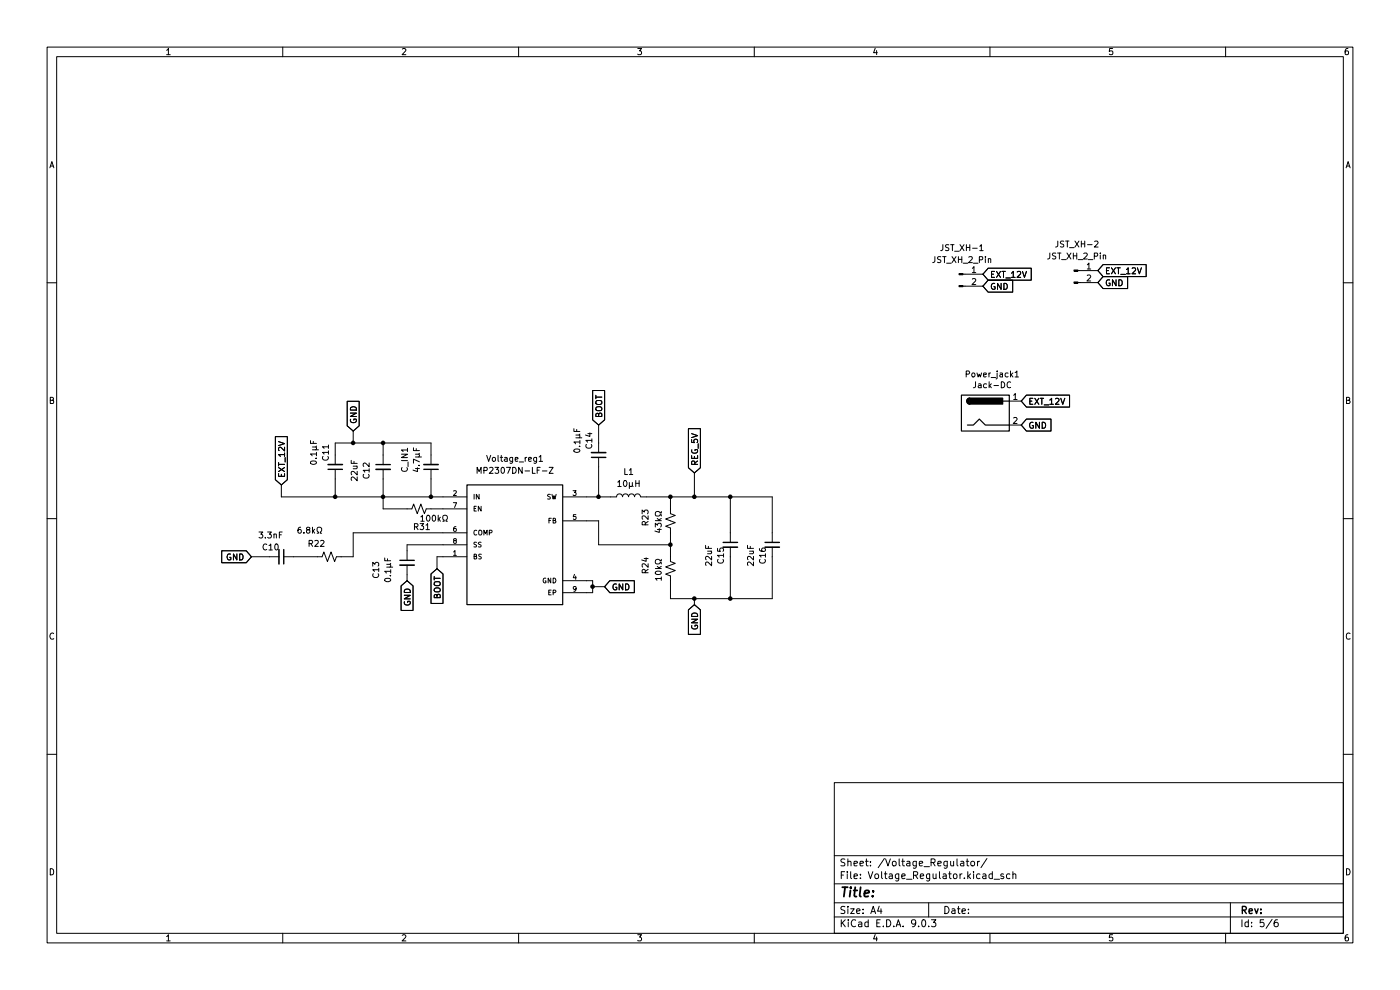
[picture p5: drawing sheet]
(kicad_sch
 (version 20250114)
 (generator "eeschema")
 (generator_version "9.0")
 (paper "A4")
 (lib_symbols
  (symbol "Connector:Conn_01x02_Pin"
   (pin_names
    (offset 1.016) (hide yes)) (exclude_from_sim no) (in_bom yes) (on_board yes)
   (property "Reference" "J" (at 0 2.54 0) (effects (font (size 1.27 1.27))))
   (property "Value" "Conn_01x02_Pin" (at 0 -5.08 0) (effects (font (size 1.27 1.27))))
   (property "Footprint" "" (at 0 0 0) (effects (font (size 1.27 1.27)) (hide yes)))
   (property "Datasheet" "~" (at 0 0 0) (effects (font (size 1.27 1.27)) (hide yes)))
   (property "Description" "Generic connector, single row, 01x02, script generated" (at 0 0 0) (effects (font (size 1.27 1.27)) (hide yes)))
   (property "ki_locked" "" (at 0 0 0) (effects (font (size 1.27 1.27))))
   (symbol "Conn_01x02_Pin_1_1"
    (rectangle (start 0.8636 0.127) (end 0 -0.127) (stroke (width 0.1524) (type default)) (fill (type outline)))
    (rectangle (start 0.8636 -2.413) (end 0 -2.667) (stroke (width 0.1524) (type default)) (fill (type outline)))
    (polyline (pts (xy 1.27 0) (xy 0.8636 0)) (stroke (width 0.1524) (type default)) (fill (type none)))
    (polyline (pts (xy 1.27 -2.54) (xy 0.8636 -2.54)) (stroke (width 0.1524) (type default)) (fill (type none)))
    (pin passive line (at 5.08 0 180) (length 3.81) (name "Pin_1" (effects (font (size 1.27 1.27)))) (number "1" (effects (font (size 1.27 1.27)))))
    (pin passive line (at 5.08 -2.54 180) (length 3.81) (name "Pin_2" (effects (font (size 1.27 1.27)))) (number "2" (effects (font (size 1.27 1.27))))))
   (embedded_fonts no))
  (symbol "Device:C_Small"
   (pin_numbers (hide yes))
   (pin_names
    (offset 0.254) (hide yes)) (exclude_from_sim no) (in_bom yes) (on_board yes)
   (property "Reference" "C" (at 0.254 1.778 0) (effects (font (size 1.27 1.27)) (justify left)))
   (property "Value" "C_Small" (at 0.254 -2.032 0) (effects (font (size 1.27 1.27)) (justify left)))
   (property "Footprint" "" (at 0 0 0) (effects (font (size 1.27 1.27)) (hide yes)))
   (property "Datasheet" "~" (at 0 0 0) (effects (font (size 1.27 1.27)) (hide yes)))
   (property "Description" "Unpolarized capacitor, small symbol" (at 0 0 0) (effects (font (size 1.27 1.27)) (hide yes)))
   (symbol "C_Small_0_1"
    (polyline (pts (xy -1.524 0.508) (xy 1.524 0.508)) (stroke (width 0.3048) (type default)) (fill (type none)))
    (polyline (pts (xy -1.524 -0.508) (xy 1.524 -0.508)) (stroke (width 0.3302) (type default)) (fill (type none))))
   (symbol "C_Small_1_1"
    (pin passive line (at 0 2.54 270) (length 2.032) (name "~" (effects (font (size 1.27 1.27)))) (number "1" (effects (font (size 1.27 1.27)))))
    (pin passive line (at 0 -2.54 90) (length 2.032) (name "~" (effects (font (size 1.27 1.27)))) (number "2" (effects (font (size 1.27 1.27))))))
   (embedded_fonts no))
  (symbol "Device:L"
   (pin_numbers (hide yes))
   (pin_names
    (offset 1.016) (hide yes)) (exclude_from_sim no) (in_bom yes) (on_board yes)
   (property "Reference" "L" (at -1.27 0 90) (effects (font (size 1.27 1.27))))
   (property "Value" "L" (at 1.905 0 90) (effects (font (size 1.27 1.27))))
   (property "Footprint" "" (at 0 0 0) (effects (font (size 1.27 1.27)) (hide yes)))
   (property "Datasheet" "~" (at 0 0 0) (effects (font (size 1.27 1.27)) (hide yes)))
   (property "Description" "Inductor" (at 0 0 0) (effects (font (size 1.27 1.27)) (hide yes)))
   (symbol "L_0_1"
    (arc (start 0 2.54) (mid 0.6323 1.905) (end 0 1.27) (stroke (width 0) (type default)) (fill (type none)))
    (arc (start 0 1.27) (mid 0.6323 0.635) (end 0 0) (stroke (width 0) (type default)) (fill (type none)))
    (arc (start 0 0) (mid 0.6323 -0.635) (end 0 -1.27) (stroke (width 0) (type default)) (fill (type none)))
    (arc (start 0 -1.27) (mid 0.6323 -1.905) (end 0 -2.54) (stroke (width 0) (type default)) (fill (type none))))
   (symbol "L_1_1"
    (pin passive line (at 0 3.81 270) (length 1.27) (name "1" (effects (font (size 1.27 1.27)))) (number "1" (effects (font (size 1.27 1.27)))))
    (pin passive line (at 0 -3.81 90) (length 1.27) (name "2" (effects (font (size 1.27 1.27)))) (number "2" (effects (font (size 1.27 1.27))))))
   (embedded_fonts no))
  (symbol "Device:R_Small_US"
   (pin_numbers (hide yes))
   (pin_names
    (offset 0.254) (hide yes)) (exclude_from_sim no) (in_bom yes) (on_board yes)
   (property "Reference" "R" (at 0.762 0.508 0) (effects (font (size 1.27 1.27)) (justify left)))
   (property "Value" "R_Small_US" (at 0.762 -1.016 0) (effects (font (size 1.27 1.27)) (justify left)))
   (property "Footprint" "" (at 0 0 0) (effects (font (size 1.27 1.27)) (hide yes)))
   (property "Datasheet" "~" (at 0 0 0) (effects (font (size 1.27 1.27)) (hide yes)))
   (property "Description" "Resistor, small US symbol" (at 0 0 0) (effects (font (size 1.27 1.27)) (hide yes)))
   (symbol "R_Small_US_1_1"
    (polyline (pts (xy 0 1.524) (xy 1.016 1.143) (xy 0 0.762) (xy -1.016 0.381) (xy 0 0)) (stroke (width 0) (type default)) (fill (type none)))
    (polyline (pts (xy 0 0) (xy 1.016 -0.381) (xy 0 -0.762) (xy -1.016 -1.143) (xy 0 -1.524)) (stroke (width 0) (type default)) (fill (type none)))
    (pin passive line (at 0 2.54 270) (length 1.016) (name "~" (effects (font (size 1.27 1.27)))) (number "1" (effects (font (size 1.27 1.27)))))
    (pin passive line (at 0 -2.54 90) (length 1.016) (name "~" (effects (font (size 1.27 1.27)))) (number "2" (effects (font (size 1.27 1.27))))))
   (embedded_fonts no))
  (symbol "Jack-DC_1"
   (pin_names
    (offset 1.016)) (exclude_from_sim no) (in_bom yes) (on_board yes)
   (property "Reference" "J" (at 0 5.334 0) (effects (font (size 1.27 1.27))))
   (property "Value" "Jack-DC" (at 0 -5.08 0) (effects (font (size 1.27 1.27))))
   (property "Footprint" "" (at 1.27 -1.016 0) (effects (font (size 1.27 1.27)) (hide yes)))
   (property "Datasheet" "~" (at 1.27 -1.016 0) (effects (font (size 1.27 1.27)) (hide yes)))
   (property "Description" "DC Barrel Jack" (at 0 0 0) (effects (font (size 1.27 1.27)) (hide yes)))
   (symbol "Jack-DC_1_0_1"
    (rectangle (start -5.08 3.81) (end 5.08 -3.81) (stroke (width 0.254) (type default)) (fill (type background)))
    (polyline (pts (xy -3.81 -2.54) (xy -2.54 -2.54) (xy -1.27 -1.27) (xy 0 -2.54) (xy 2.54 -2.54) (xy 5.08 -2.54)) (stroke (width 0.254) (type default)) (fill (type none)))
    (arc (start -3.302 1.905) (mid -3.9342 2.54) (end -3.302 3.175) (stroke (width 0.254) (type default)) (fill (type none)))
    (arc (start -3.302 1.905) (mid -3.9342 2.54) (end -3.302 3.175) (stroke (width 0.254) (type default)) (fill (type outline)))
    (rectangle (start 3.683 3.175) (end -3.302 1.905) (stroke (width 0.254) (type default)) (fill (type outline)))
    (polyline (pts (xy 5.08 2.54) (xy 3.81 2.54)) (stroke (width 0.254) (type default)) (fill (type none))))
   (symbol "Jack-DC_1_1_1"
    (pin passive line (at 7.62 2.54 180) (length 2.54) (name "~" (effects (font (size 1.27 1.27)))) (number "1" (effects (font (size 1.27 1.27)))))
    (pin passive line (at 7.62 -2.54 180) (length 2.54) (name "~" (effects (font (size 1.27 1.27)))) (number "2" (effects (font (size 1.27 1.27))))))
   (embedded_fonts no))
  (symbol "MP2307DN-LF-Z:MP2307DN-LF-Z"
   (pin_names
    (offset 1.016)) (exclude_from_sim no) (in_bom yes) (on_board yes)
   (property "Reference" "U" (at -10.16 13.335 0) (effects (font (size 1.27 1.27)) (justify left bottom)))
   (property "Value" "MP2307DN-LF-Z" (at -10.16 -15.24 0) (effects (font (size 1.27 1.27)) (justify left bottom)))
   (property "Footprint" "MP2307DN-LF-Z:SOIC127P600X170-9N" (at 0 0 0) (effects (font (size 1.27 1.27)) (justify bottom) (hide yes)))
   (property "Datasheet" "" (at 0 0 0) (effects (font (size 1.27 1.27)) (hide yes)))
   (property "Description" "" (at 0 0 0) (effects (font (size 1.27 1.27)) (hide yes)))
   (property "MF" "Monolithic Power" (at 0 0 0) (effects (font (size 1.27 1.27)) (justify bottom) (hide yes)))
   (property "Description_1" "Buck Switching Regulator IC Positive Adjustable 0.925V 1 Output 3A 8-SOIC (0.154, 3.90mm Width) Exposed Pad" (at 0 0 0) (effects (font (size 1.27 1.27)) (justify bottom) (hide yes)))
   (property "Package" "SOIC-8 Monolithic Power" (at 0 0 0) (effects (font (size 1.27 1.27)) (justify bottom) (hide yes)))
   (property "Price" "None" (at 0 0 0) (effects (font (size 1.27 1.27)) (justify bottom) (hide yes)))
   (property "Check_prices" "https://www.snapeda.com/parts/MP2307DN-LF-Z/Monolithic+Power+Systems/view-part/?ref=eda" (at 0 0 0) (effects (font (size 1.27 1.27)) (justify bottom) (hide yes)))
   (property "STANDARD" "IPC 7351B" (at 0 0 0) (effects (font (size 1.27 1.27)) (justify bottom) (hide yes)))
   (property "PARTREV" "1.9" (at 0 0 0) (effects (font (size 1.27 1.27)) (justify bottom) (hide yes)))
   (property "SnapEDA_Link" "https://www.snapeda.com/parts/MP2307DN-LF-Z/Monolithic+Power+Systems/view-part/?ref=snap" (at 0 0 0) (effects (font (size 1.27 1.27)) (justify bottom) (hide yes)))
   (property "MP" "MP2307DN-LF-Z" (at 0 0 0) (effects (font (size 1.27 1.27)) (justify bottom) (hide yes)))
   (property "Availability" "In Stock" (at 0 0 0) (effects (font (size 1.27 1.27)) (justify bottom) (hide yes)))
   (property "MANUFACTURER" "Monolithic Power  System" (at 0 0 0) (effects (font (size 1.27 1.27)) (justify bottom) (hide yes)))
   (symbol "MP2307DN-LF-Z_0_0"
    (rectangle (start -10.16 -12.7) (end 10.16 12.7) (stroke (width 0.254) (type default)) (fill (type background)))
    (pin input line (at -15.24 10.16 0) (length 5.08) (name "IN" (effects (font (size 1.016 1.016)))) (number "2" (effects (font (size 1.016 1.016)))))
    (pin input line (at -15.24 7.62 0) (length 5.08) (name "EN" (effects (font (size 1.016 1.016)))) (number "7" (effects (font (size 1.016 1.016)))))
    (pin passive line (at -15.24 2.54 0) (length 5.08) (name "COMP" (effects (font (size 1.016 1.016)))) (number "6" (effects (font (size 1.016 1.016)))))
    (pin passive line (at -15.24 0 0) (length 5.08) (name "SS" (effects (font (size 1.016 1.016)))) (number "8" (effects (font (size 1.016 1.016)))))
    (pin passive line (at -15.24 -2.54 0) (length 5.08) (name "BS" (effects (font (size 1.016 1.016)))) (number "1" (effects (font (size 1.016 1.016)))))
    (pin output line (at 15.24 10.16 180) (length 5.08) (name "SW" (effects (font (size 1.016 1.016)))) (number "3" (effects (font (size 1.016 1.016)))))
    (pin input line (at 15.24 5.08 180) (length 5.08) (name "FB" (effects (font (size 1.016 1.016)))) (number "5" (effects (font (size 1.016 1.016)))))
    (pin power_in line (at 15.24 -7.62 180) (length 5.08) (name "GND" (effects (font (size 1.016 1.016)))) (number "4" (effects (font (size 1.016 1.016)))))
    (pin power_in line (at 15.24 -10.16 180) (length 5.08) (name "EP" (effects (font (size 1.016 1.016)))) (number "9" (effects (font (size 1.016 1.016))))))
   (embedded_fonts no)))
 (junction
  (at 154.94 127)
  (diameter 0)
  (color 0 0 0 0))
 (junction
  (at 147.32 105.41)
  (diameter 0)
  (color 0 0 0 0))
 (junction
  (at 81.28 93.98)
  (diameter 0)
  (color 0 0 0 0))
 (junction
  (at 142.24 105.41)
  (diameter 0)
  (color 0 0 0 0))
 (junction
  (at 74.93 93.98)
  (diameter 0)
  (color 0 0 0 0))
 (junction
  (at 142.24 115.57)
  (diameter 0)
  (color 0 0 0 0))
 (junction
  (at 81.28 105.41)
  (diameter 0)
  (color 0 0 0 0))
 (junction
  (at 91.44 105.41)
  (diameter 0)
  (color 0 0 0 0))
 (junction
  (at 125.73 124.46)
  (diameter 0)
  (color 0 0 0 0))
 (junction
  (at 71.12 105.41)
  (diameter 0)
  (color 0 0 0 0))
 (junction
  (at 147.32 127)
  (diameter 0)
  (color 0 0 0 0))
 (junction
  (at 127 105.41)
  (diameter 0)
  (color 0 0 0 0))
 (junction
  (at 154.94 105.41)
  (diameter 0)
  (color 0 0 0 0))
 (wire
  (pts (xy 74.93 91.44) (xy 74.93 93.98))
  (stroke (width 0) (type default)))
 (wire
  (pts (xy 91.44 107.95) (xy 93.98 107.95))
  (stroke (width 0) (type default)))
 (wire
  (pts (xy 92.71 118.11) (xy 92.71 120.65))
  (stroke (width 0) (type default)))
 (wire
  (pts (xy 86.36 115.57) (xy 86.36 116.84))
  (stroke (width 0) (type default)))
 (wire
  (pts (xy 127 105.41) (xy 129.54 105.41))
  (stroke (width 0) (type default)))
 (wire
  (pts (xy 147.32 127) (xy 154.94 127))
  (stroke (width 0) (type default)))
 (wire
  (pts (xy 125.73 123.19) (xy 124.46 123.19))
  (stroke (width 0) (type default)))
 (wire
  (pts (xy 154.94 105.41) (xy 154.94 113.03))
  (stroke (width 0) (type default)))
 (wire
  (pts (xy 125.73 124.46) (xy 125.73 123.19))
  (stroke (width 0) (type default)))
 (wire
  (pts (xy 142.24 115.57) (xy 142.24 118.11))
  (stroke (width 0) (type default)))
 (wire
  (pts (xy 142.24 127) (xy 147.32 127))
  (stroke (width 0) (type default)))
 (wire
  (pts (xy 127 99.06) (xy 127 105.41))
  (stroke (width 0) (type default)))
 (wire
  (pts (xy 71.12 93.98) (xy 71.12 96.52))
  (stroke (width 0) (type default)))
 (wire
  (pts (xy 74.93 113.03) (xy 93.98 113.03))
  (stroke (width 0) (type default)))
 (wire
  (pts (xy 142.24 123.19) (xy 142.24 127))
  (stroke (width 0) (type default)))
 (wire
  (pts (xy 142.24 105.41) (xy 142.24 107.95))
  (stroke (width 0) (type default)))
 (wire
  (pts (xy 86.36 121.92) (xy 86.36 123.19))
  (stroke (width 0) (type default)))
 (wire
  (pts (xy 127 110.49) (xy 124.46 110.49))
  (stroke (width 0) (type default)))
 (wire
  (pts (xy 93.98 115.57) (xy 86.36 115.57))
  (stroke (width 0) (type default)))
 (wire
  (pts (xy 124.46 125.73) (xy 125.73 125.73))
  (stroke (width 0) (type default)))
 (wire
  (pts (xy 81.28 93.98) (xy 91.44 93.98))
  (stroke (width 0) (type default)))
 (wire
  (pts (xy 53.34 118.11) (xy 57.15 118.11))
  (stroke (width 0) (type default)))
 (wire
  (pts (xy 154.94 118.11) (xy 154.94 127))
  (stroke (width 0) (type default)))
 (wire
  (pts (xy 72.39 118.11) (xy 74.93 118.11))
  (stroke (width 0) (type default)))
 (wire
  (pts (xy 127 115.57) (xy 127 110.49))
  (stroke (width 0) (type default)))
 (wire
  (pts (xy 163.83 127) (xy 154.94 127))
  (stroke (width 0) (type default)))
 (wire
  (pts (xy 93.98 118.11) (xy 92.71 118.11))
  (stroke (width 0) (type default)))
 (wire
  (pts (xy 154.94 105.41) (xy 163.83 105.41))
  (stroke (width 0) (type default)))
 (wire
  (pts (xy 71.12 101.6) (xy 71.12 105.41))
  (stroke (width 0) (type default)))
 (wire
  (pts (xy 163.83 118.11) (xy 163.83 127))
  (stroke (width 0) (type default)))
 (wire
  (pts (xy 127 115.57) (xy 142.24 115.57))
  (stroke (width 0) (type default)))
 (wire
  (pts (xy 124.46 105.41) (xy 127 105.41))
  (stroke (width 0) (type default)))
 (wire
  (pts (xy 147.32 105.41) (xy 154.94 105.41))
  (stroke (width 0) (type default)))
 (wire
  (pts (xy 147.32 127) (xy 147.32 128.27))
  (stroke (width 0) (type default)))
 (wire
  (pts (xy 71.12 105.41) (xy 81.28 105.41))
  (stroke (width 0) (type default)))
 (wire
  (pts (xy 125.73 125.73) (xy 125.73 124.46))
  (stroke (width 0) (type default)))
 (wire
  (pts (xy 59.69 105.41) (xy 71.12 105.41))
  (stroke (width 0) (type default)))
 (wire
  (pts (xy 91.44 105.41) (xy 93.98 105.41))
  (stroke (width 0) (type default)))
 (wire
  (pts (xy 142.24 113.03) (xy 142.24 115.57))
  (stroke (width 0) (type default)))
 (wire
  (pts (xy 81.28 105.41) (xy 91.44 105.41))
  (stroke (width 0) (type default)))
 (wire
  (pts (xy 142.24 105.41) (xy 147.32 105.41))
  (stroke (width 0) (type default)))
 (wire
  (pts (xy 91.44 96.52) (xy 91.44 93.98))
  (stroke (width 0) (type default)))
 (wire
  (pts (xy 163.83 105.41) (xy 163.83 113.03))
  (stroke (width 0) (type default)))
 (wire
  (pts (xy 59.69 105.41) (xy 59.69 102.87))
  (stroke (width 0) (type default)))
 (wire
  (pts (xy 147.32 105.41) (xy 147.32 100.33))
  (stroke (width 0) (type default)))
 (wire
  (pts (xy 128.27 124.46) (xy 125.73 124.46))
  (stroke (width 0) (type default)))
 (wire
  (pts (xy 137.16 105.41) (xy 142.24 105.41))
  (stroke (width 0) (type default)))
 (wire
  (pts (xy 127 90.17) (xy 127 93.98))
  (stroke (width 0) (type default)))
 (wire
  (pts (xy 74.93 93.98) (xy 81.28 93.98))
  (stroke (width 0) (type default)))
 (wire
  (pts (xy 74.93 93.98) (xy 71.12 93.98))
  (stroke (width 0) (type default)))
 (wire
  (pts (xy 62.23 118.11) (xy 67.31 118.11))
  (stroke (width 0) (type default)))
 (wire
  (pts (xy 81.28 93.98) (xy 81.28 96.52))
  (stroke (width 0) (type default)))
 (wire
  (pts (xy 81.28 105.41) (xy 81.28 107.95))
  (stroke (width 0) (type default)))
 (wire
  (pts (xy 81.28 101.6) (xy 81.28 105.41))
  (stroke (width 0) (type default)))
 (wire
  (pts (xy 81.28 107.95) (xy 86.36 107.95))
  (stroke (width 0) (type default)))
 (wire
  (pts (xy 74.93 118.11) (xy 74.93 113.03))
  (stroke (width 0) (type default)))
 (wire
  (pts (xy 91.44 101.6) (xy 91.44 105.41))
  (stroke (width 0) (type default)))
 (global_label "BOOT"
  (shape input)
  (at 92.71 120.65 270)
  (fields_autoplaced yes)
  (effects (font (size 1.27 1.27)) (justify right))
  (property "Intersheetrefs" "${INTERSHEET_REFS}" (at 92.71 128.5338 90) (effects (font (size 1.27 1.27)) (justify right) (hide yes))))
 (global_label "GND"
  (shape input)
  (at 128.27 124.46 0)
  (fields_autoplaced yes)
  (effects (font (size 1.27 1.27)) (justify left))
  (property "Intersheetrefs" "${INTERSHEET_REFS}" (at 135.1257 124.46 0) (effects (font (size 1.27 1.27)) (justify left) (hide yes))))
 (global_label "BOOT"
  (shape input)
  (at 127 90.17 90)
  (fields_autoplaced yes)
  (effects (font (size 1.27 1.27)) (justify left))
  (property "Intersheetrefs" "${INTERSHEET_REFS}" (at 127 82.2862 90) (effects (font (size 1.27 1.27)) (justify left) (hide yes))))
 (global_label "REG_5V"
  (shape input)
  (at 147.32 100.33 90)
  (fields_autoplaced yes)
  (effects (font (size 1.27 1.27)) (justify left))
  (property "Intersheetrefs" "${INTERSHEET_REFS}" (at 147.32 90.753 90) (effects (font (size 1.27 1.27)) (justify left) (hide yes))))
 (global_label "EXT_12V"
  (shape input)
  (at 59.69 102.87 90)
  (fields_autoplaced yes)
  (effects (font (size 1.27 1.27)) (justify left))
  (property "Intersheetrefs" "${INTERSHEET_REFS}" (at 59.69 92.0835 90) (effects (font (size 1.27 1.27)) (justify left) (hide yes))))
 (global_label "EXT_12V"
  (shape input)
  (at 232.918 57.404 0)
  (fields_autoplaced yes)
  (effects (font (size 1.27 1.27)) (justify left))
  (property "Intersheetrefs" "${INTERSHEET_REFS}" (at 243.7045 57.404 0) (effects (font (size 1.27 1.27)) (justify left) (hide yes))))
 (global_label "GND"
  (shape input)
  (at 232.918 59.944 0)
  (fields_autoplaced yes)
  (effects (font (size 1.27 1.27)) (justify left))
  (property "Intersheetrefs" "${INTERSHEET_REFS}" (at 239.7737 59.944 0) (effects (font (size 1.27 1.27)) (justify left) (hide yes))))
 (global_label "GND"
  (shape input)
  (at 53.34 118.11 180)
  (fields_autoplaced yes)
  (effects (font (size 1.27 1.27)) (justify right))
  (property "Intersheetrefs" "${INTERSHEET_REFS}" (at 46.4843 118.11 0) (effects (font (size 1.27 1.27)) (justify right) (hide yes))))
 (global_label "GND"
  (shape input)
  (at 216.662 90.17 0)
  (fields_autoplaced yes)
  (effects (font (size 1.27 1.27)) (justify left))
  (property "Intersheetrefs" "${INTERSHEET_REFS}" (at 223.5177 90.17 0) (effects (font (size 1.27 1.27)) (justify left) (hide yes))))
 (global_label "EXT_12V"
  (shape input)
  (at 208.534 58.166 0)
  (fields_autoplaced yes)
  (effects (font (size 1.27 1.27)) (justify left))
  (property "Intersheetrefs" "${INTERSHEET_REFS}" (at 219.3205 58.166 0) (effects (font (size 1.27 1.27)) (justify left) (hide yes))))
 (global_label "GND"
  (shape input)
  (at 208.534 60.706 0)
  (fields_autoplaced yes)
  (effects (font (size 1.27 1.27)) (justify left))
  (property "Intersheetrefs" "${INTERSHEET_REFS}" (at 215.3897 60.706 0) (effects (font (size 1.27 1.27)) (justify left) (hide yes))))
 (global_label "GND"
  (shape input)
  (at 86.36 123.19 270)
  (fields_autoplaced yes)
  (effects (font (size 1.27 1.27)) (justify right))
  (property "Intersheetrefs" "${INTERSHEET_REFS}" (at 86.36 130.0457 90) (effects (font (size 1.27 1.27)) (justify right) (hide yes))))
 (global_label "GND"
  (shape input)
  (at 74.93 91.44 90)
  (fields_autoplaced yes)
  (effects (font (size 1.27 1.27)) (justify left))
  (property "Intersheetrefs" "${INTERSHEET_REFS}" (at 74.93 84.5843 90) (effects (font (size 1.27 1.27)) (justify left) (hide yes))))
 (global_label "GND"
  (shape input)
  (at 147.32 128.27 270)
  (fields_autoplaced yes)
  (effects (font (size 1.27 1.27)) (justify right))
  (property "Intersheetrefs" "${INTERSHEET_REFS}" (at 147.32 135.1257 90) (effects (font (size 1.27 1.27)) (justify right) (hide yes))))
 (global_label "EXT_12V"
  (shape input)
  (at 216.662 85.09 0)
  (fields_autoplaced yes)
  (effects (font (size 1.27 1.27)) (justify left))
  (property "Intersheetrefs" "${INTERSHEET_REFS}" (at 227.4485 85.09 0) (effects (font (size 1.27 1.27)) (justify left) (hide yes))))
 (symbol
  (lib_name "Jack-DC_1")
  (lib_id "Connector:Jack-DC")
  (at 209.042 87.63 0)
  (unit 1)
  (exclude_from_sim no)
  (in_bom yes)
  (on_board yes)
  (dnp no)
  (property "Reference" "Power_jack1" (at 210.4898 79.375 0) (effects (font (size 1.27 1.27))))
  (property "Value" "Jack-DC" (at 210.4898 81.6864 0) (effects (font (size 1.27 1.27))))
  (property "Footprint" "Connector_BarrelJack:BarrelJack_Horizontal" (at 210.312 88.646 0) (effects (font (size 1.27 1.27)) (hide yes)))
  (property "Datasheet" "~" (at 210.312 88.646 0) (effects (font (size 1.27 1.27)) (hide yes)))
  (property "Description" "" (at 209.042 87.63 0) (effects (font (size 1.27 1.27))))
  (pin "1")
  (pin "2"))
 (symbol
  (lib_id "Connector:Conn_01x02_Pin")
  (at 227.838 57.404 0)
  (unit 1)
  (exclude_from_sim no)
  (in_bom yes)
  (on_board yes)
  (dnp no)
  (fields_autoplaced yes)
  (property "Reference" "JST_XH-2" (at 228.473 51.816 0) (effects (font (size 1.27 1.27))))
  (property "Value" "JST_XH_2_Pin" (at 228.473 54.356 0) (effects (font (size 1.27 1.27))))
  (property "Footprint" "Connector_JST:JST_XH_B2B-XH-A_1x02_P2.50mm_Vertical" (at 227.838 57.404 0) (effects (font (size 1.27 1.27)) (hide yes)))
  (property "Datasheet" "~" (at 227.838 57.404 0) (effects (font (size 1.27 1.27)) (hide yes)))
  (property "Description" "Generic connector, single row, 01x02, script generated" (at 227.838 57.404 0) (effects (font (size 1.27 1.27)) (hide yes)))
  (pin "2")
  (pin "1"))
 (symbol
  (lib_id "MP2307DN-LF-Z:MP2307DN-LF-Z")
  (at 109.22 115.57 0)
  (unit 1)
  (exclude_from_sim no)
  (in_bom yes)
  (on_board yes)
  (dnp no)
  (fields_autoplaced yes)
  (property "Reference" "Voltage_reg1" (at 109.22 97.282 0) (effects (font (size 1.27 1.27))))
  (property "Value" "MP2307DN-LF-Z" (at 109.22 99.822 0) (effects (font (size 1.27 1.27))))
  (property "Footprint" "Package_SO:SOIC-8-1EP_3.9x4.9mm_P1.27mm_EP2.29x3mm_ThermalVias" (at 109.22 115.57 0) (effects (font (size 1.27 1.27)) (justify bottom) (hide yes)))
  (property "Datasheet" "" (at 109.22 115.57 0) (effects (font (size 1.27 1.27)) (hide yes)))
  (property "Description" "" (at 109.22 115.57 0) (effects (font (size 1.27 1.27)) (hide yes)))
  (property "MF" "Monolithic Power" (at 109.22 115.57 0) (effects (font (size 1.27 1.27)) (justify bottom) (hide yes)))
  (property "Description_1" "Buck Switching Regulator IC Positive Adjustable 0.925V 1 Output 3A 8-SOIC (0.154, 3.90mm Width) Exposed Pad" (at 109.22 115.57 0) (effects (font (size 1.27 1.27)) (justify bottom) (hide yes)))
  (property "Package" "SOIC-8 Monolithic Power" (at 109.22 115.57 0) (effects (font (size 1.27 1.27)) (justify bottom) (hide yes)))
  (property "Price" "None" (at 109.22 115.57 0) (effects (font (size 1.27 1.27)) (justify bottom) (hide yes)))
  (property "Check_prices" "https://www.snapeda.com/parts/MP2307DN-LF-Z/Monolithic+Power+Systems/view-part/?ref=eda" (at 109.22 115.57 0) (effects (font (size 1.27 1.27)) (justify bottom) (hide yes)))
  (property "STANDARD" "IPC 7351B" (at 109.22 115.57 0) (effects (font (size 1.27 1.27)) (justify bottom) (hide yes)))
  (property "PARTREV" "1.9" (at 109.22 115.57 0) (effects (font (size 1.27 1.27)) (justify bottom) (hide yes)))
  (property "SnapEDA_Link" "https://www.snapeda.com/parts/MP2307DN-LF-Z/Monolithic+Power+Systems/view-part/?ref=snap" (at 109.22 115.57 0) (effects (font (size 1.27 1.27)) (justify bottom) (hide yes)))
  (property "MP" "MP2307DN-LF-Z" (at 109.22 115.57 0) (effects (font (size 1.27 1.27)) (justify bottom) (hide yes)))
  (property "Availability" "In Stock" (at 109.22 115.57 0) (effects (font (size 1.27 1.27)) (justify bottom) (hide yes)))
  (property "MANUFACTURER" "Monolithic Power  System" (at 109.22 115.57 0) (effects (font (size 1.27 1.27)) (justify bottom) (hide yes)))
  (property "LCSC Part Number" "C2928813" (at 109.22 115.57 0) (effects (font (size 1.27 1.27)) (hide yes)))
  (pin "9")
  (pin "4")
  (pin "2")
  (pin "3")
  (pin "5")
  (pin "1")
  (pin "7")
  (pin "8")
  (pin "6"))
 (symbol
  (lib_id "Device:C_Small")
  (at 91.44 99.06 180)
  (unit 1)
  (exclude_from_sim no)
  (in_bom yes)
  (on_board yes)
  (dnp no)
  (property "Reference" "C_IN1" (at 85.852 97.536 90) (effects (font (size 1.27 1.27))))
  (property "Value" "4.7 µF" (at 88.392 97.536 90) (effects (font (size 1.27 1.27))))
  (property "Footprint" "Capacitor_SMD:C_0402_1005Metric" (at 91.44 99.06 0) (effects (font (size 1.27 1.27)) (hide yes)))
  (property "Datasheet" "~" (at 91.44 99.06 0) (effects (font (size 1.27 1.27)) (hide yes)))
  (property "Description" "Unpolarized capacitor, small symbol" (at 91.44 99.06 0) (effects (font (size 1.27 1.27)) (hide yes)))
  (property "LCSC Part Number" "C23733" (at 91.44 99.06 0) (effects (font (size 1.27 1.27)) (hide yes)))
  (pin "1")
  (pin "2"))
 (symbol
  (lib_id "Connector:Conn_01x02_Pin")
  (at 203.454 58.166 0)
  (unit 1)
  (exclude_from_sim no)
  (in_bom yes)
  (on_board yes)
  (dnp no)
  (fields_autoplaced yes)
  (property "Reference" "JST_XH-1" (at 204.089 52.578 0) (effects (font (size 1.27 1.27))))
  (property "Value" "JST_XH_2_Pin" (at 204.089 55.118 0) (effects (font (size 1.27 1.27))))
  (property "Footprint" "Connector_JST:JST_XH_B2B-XH-A_1x02_P2.50mm_Vertical" (at 203.454 58.166 0) (effects (font (size 1.27 1.27)) (hide yes)))
  (property "Datasheet" "~" (at 203.454 58.166 0) (effects (font (size 1.27 1.27)) (hide yes)))
  (property "Description" "Generic connector, single row, 01x02, script generated" (at 203.454 58.166 0) (effects (font (size 1.27 1.27)) (hide yes)))
  (pin "2")
  (pin "1"))
 (symbol
  (lib_id "Device:C_Small")
  (at 163.83 115.57 0)
  (unit 1)
  (exclude_from_sim no)
  (in_bom yes)
  (on_board yes)
  (dnp no)
  (property "Reference" "C16" (at 161.798 117.856 90) (effects (font (size 1.27 1.27))))
  (property "Value" "22uF" (at 159.258 117.856 90) (effects (font (size 1.27 1.27))))
  (property "Footprint" "Capacitor_SMD:C_0603_1608Metric" (at 163.83 115.57 0) (effects (font (size 1.27 1.27)) (hide yes)))
  (property "Datasheet" "~" (at 163.83 115.57 0) (effects (font (size 1.27 1.27)) (hide yes)))
  (property "Description" "Unpolarized capacitor, small symbol" (at 163.83 115.57 0) (effects (font (size 1.27 1.27)) (hide yes)))
  (property "LCSC Part Number" "C59461" (at 163.83 115.57 0) (effects (font (size 1.27 1.27)) (hide yes)))
  (pin "1")
  (pin "2"))
 (symbol
  (lib_id "Device:C_Small")
  (at 154.94 115.57 0)
  (unit 1)
  (exclude_from_sim no)
  (in_bom yes)
  (on_board yes)
  (dnp no)
  (property "Reference" "C15" (at 152.908 117.856 90) (effects (font (size 1.27 1.27))))
  (property "Value" "22uF" (at 150.368 117.856 90) (effects (font (size 1.27 1.27))))
  (property "Footprint" "Capacitor_SMD:C_0603_1608Metric" (at 154.94 115.57 0) (effects (font (size 1.27 1.27)) (hide yes)))
  (property "Datasheet" "~" (at 154.94 115.57 0) (effects (font (size 1.27 1.27)) (hide yes)))
  (property "Description" "Unpolarized capacitor, small symbol" (at 154.94 115.57 0) (effects (font (size 1.27 1.27)) (hide yes)))
  (property "LCSC Part Number" "C59461" (at 154.94 115.57 0) (effects (font (size 1.27 1.27)) (hide yes)))
  (pin "1")
  (pin "2"))
 (symbol
  (lib_id "Device:C_Small")
  (at 71.12 99.06 180)
  (unit 1)
  (exclude_from_sim no)
  (in_bom yes)
  (on_board yes)
  (dnp no)
  (property "Reference" "C11" (at 69.088 96.012 90) (effects (font (size 1.27 1.27))))
  (property "Value" "0.1 µF" (at 66.548 96.012 90) (effects (font (size 1.27 1.27))))
  (property "Footprint" "Capacitor_SMD:C_0402_1005Metric" (at 71.12 99.06 0) (effects (font (size 1.27 1.27)) (hide yes)))
  (property "Datasheet" "~" (at 71.12 99.06 0) (effects (font (size 1.27 1.27)) (hide yes)))
  (property "Description" "Unpolarized capacitor, small symbol" (at 71.12 99.06 0) (effects (font (size 1.27 1.27)) (hide yes)))
  (property "LCSC Part Number" "C1525" (at 71.12 99.06 0) (effects (font (size 1.27 1.27)) (hide yes)))
  (pin "1")
  (pin "2"))
 (symbol
  (lib_id "Device:C_Small")
  (at 59.69 118.11 270)
  (unit 1)
  (exclude_from_sim no)
  (in_bom yes)
  (on_board yes)
  (dnp no)
  (property "Reference" "C10" (at 57.404 116.078 90) (effects (font (size 1.27 1.27))))
  (property "Value" "3.3 nF" (at 57.404 113.538 90) (effects (font (size 1.27 1.27))))
  (property "Footprint" "Capacitor_SMD:C_0603_1608Metric" (at 59.69 118.11 0) (effects (font (size 1.27 1.27)) (hide yes)))
  (property "Datasheet" "~" (at 59.69 118.11 0) (effects (font (size 1.27 1.27)) (hide yes)))
  (property "Description" "Unpolarized capacitor, small symbol" (at 59.69 118.11 0) (effects (font (size 1.27 1.27)) (hide yes)))
  (property "LCSC Part Number" "C1613" (at 59.69 118.11 0) (effects (font (size 1.27 1.27)) (hide yes)))
  (pin "1")
  (pin "2"))
 (symbol
  (lib_id "Device:L")
  (at 133.35 105.41 90)
  (unit 1)
  (exclude_from_sim no)
  (in_bom yes)
  (on_board yes)
  (dnp no)
  (fields_autoplaced yes)
  (property "Reference" "L1" (at 133.35 100.076 90) (effects (font (size 1.27 1.27))))
  (property "Value" "10µH" (at 133.35 102.616 90) (effects (font (size 1.27 1.27))))
  (property "Footprint" "Inductor_SMD:L_Bourns-SRN8040_8x8.15mm" (at 133.35 105.41 0) (effects (font (size 1.27 1.27)) (hide yes)))
  (property "Datasheet" "~" (at 133.35 105.41 0) (effects (font (size 1.27 1.27)) (hide yes)))
  (property "Description" "Inductor" (at 133.35 105.41 0) (effects (font (size 1.27 1.27)) (hide yes)))
  (property "LCSC Part Number" "C37429" (at 133.35 105.41 0) (effects (font (size 1.27 1.27)) (hide yes)))
  (pin "1")
  (pin "2"))
 (symbol
  (lib_id "Device:R_Small_US")
  (at 142.24 120.65 0)
  (unit 1)
  (exclude_from_sim no)
  (in_bom yes)
  (on_board yes)
  (dnp no)
  (property "Reference" "R24" (at 136.906 121.92 90) (effects (font (size 1.27 1.27)) (justify left)))
  (property "Value" "10 kΩ" (at 139.7 123.444 90) (effects (font (size 1.27 1.27)) (justify left)))
  (property "Footprint" "Resistor_SMD:R_0402_1005Metric" (at 142.24 120.65 0) (effects (font (size 1.27 1.27)) (hide yes)))
  (property "Datasheet" "~" (at 142.24 120.65 0) (effects (font (size 1.27 1.27)) (hide yes)))
  (property "Description" "Resistor, small US symbol" (at 142.24 120.65 0) (effects (font (size 1.27 1.27)) (hide yes)))
  (property "LCSC Part Number" "C25744" (at 142.24 120.65 0) (effects (font (size 1.27 1.27)) (hide yes)))
  (pin "1")
  (pin "2"))
 (symbol
  (lib_id "Device:R_Small_US")
  (at 69.85 118.11 90)
  (unit 1)
  (exclude_from_sim no)
  (in_bom yes)
  (on_board yes)
  (dnp no)
  (property "Reference" "R22" (at 69.088 115.316 90) (effects (font (size 1.27 1.27)) (justify left)))
  (property "Value" "6.8kΩ" (at 68.58 112.522 90) (effects (font (size 1.27 1.27)) (justify left)))
  (property "Footprint" "Resistor_SMD:R_0603_1608Metric" (at 69.85 118.11 0) (effects (font (size 1.27 1.27)) (hide yes)))
  (property "Datasheet" "~" (at 69.85 118.11 0) (effects (font (size 1.27 1.27)) (hide yes)))
  (property "Description" "Resistor, small US symbol" (at 69.85 118.11 0) (effects (font (size 1.27 1.27)) (hide yes)))
  (property "LCSC Part Number" "C23212" (at 69.85 118.11 0) (effects (font (size 1.27 1.27)) (hide yes)))
  (pin "1")
  (pin "2"))
 (symbol
  (lib_id "Device:R_Small_US")
  (at 88.9 107.95 90)
  (unit 1)
  (exclude_from_sim no)
  (in_bom yes)
  (on_board yes)
  (dnp no)
  (property "Reference" "R31" (at 91.44 111.76 90) (effects (font (size 1.27 1.27)) (justify left)))
  (property "Value" "100kΩ" (at 95.25 109.982 90) (effects (font (size 1.27 1.27)) (justify left)))
  (property "Footprint" "Resistor_SMD:R_0603_1608Metric" (at 88.9 107.95 0) (effects (font (size 1.27 1.27)) (hide yes)))
  (property "Datasheet" "~" (at 88.9 107.95 0) (effects (font (size 1.27 1.27)) (hide yes)))
  (property "Description" "Resistor, small US symbol" (at 88.9 107.95 0) (effects (font (size 1.27 1.27)) (hide yes)))
  (property "LCSC Part Number" "" (at 88.9 107.95 0) (effects (font (size 1.27 1.27)) (hide yes)))
  (property "Field6" "" (at 88.9 107.95 0) (effects (font (size 1.27 1.27)) (hide yes)))
  (pin "1")
  (pin "2"))
 (symbol
  (lib_id "Device:C_Small")
  (at 81.28 99.06 0)
  (unit 1)
  (exclude_from_sim no)
  (in_bom yes)
  (on_board yes)
  (dnp no)
  (property "Reference" "C12" (at 77.724 99.822 90) (effects (font (size 1.27 1.27))))
  (property "Value" "22uF" (at 75.184 99.822 90) (effects (font (size 1.27 1.27))))
  (property "Footprint" "Capacitor_SMD:C_0603_1608Metric" (at 81.28 99.06 0) (effects (font (size 1.27 1.27)) (hide yes)))
  (property "Datasheet" "~" (at 81.28 99.06 0) (effects (font (size 1.27 1.27)) (hide yes)))
  (property "Description" "Unpolarized capacitor, small symbol" (at 81.28 99.06 0) (effects (font (size 1.27 1.27)) (hide yes)))
  (property "LCSC Part Number" "C59461" (at 81.28 99.06 0) (effects (font (size 1.27 1.27)) (hide yes)))
  (pin "1")
  (pin "2"))
 (symbol
  (lib_id "Device:R_Small_US")
  (at 142.24 110.49 0)
  (unit 1)
  (exclude_from_sim no)
  (in_bom yes)
  (on_board yes)
  (dnp no)
  (property "Reference" "R23" (at 136.906 111.76 90) (effects (font (size 1.27 1.27)) (justify left)))
  (property "Value" "43 kΩ" (at 139.7 113.284 90) (effects (font (size 1.27 1.27)) (justify left)))
  (property "Footprint" "Resistor_SMD:R_0402_1005Metric" (at 142.24 110.49 0) (effects (font (size 1.27 1.27)) (hide yes)))
  (property "Datasheet" "~" (at 142.24 110.49 0) (effects (font (size 1.27 1.27)) (hide yes)))
  (property "Description" "Resistor, small US symbol" (at 142.24 110.49 0) (effects (font (size 1.27 1.27)) (hide yes)))
  (property "LCSC Part Number" "C2906943" (at 142.24 110.49 0) (effects (font (size 1.27 1.27)) (hide yes)))
  (pin "1")
  (pin "2"))
 (symbol
  (lib_id "Device:C_Small")
  (at 127 96.52 180)
  (unit 1)
  (exclude_from_sim no)
  (in_bom yes)
  (on_board yes)
  (dnp no)
  (property "Reference" "C14" (at 124.968 93.472 90) (effects (font (size 1.27 1.27))))
  (property "Value" "0.1 µF" (at 122.428 93.472 90) (effects (font (size 1.27 1.27))))
  (property "Footprint" "Capacitor_SMD:C_0402_1005Metric" (at 127 96.52 0) (effects (font (size 1.27 1.27)) (hide yes)))
  (property "Datasheet" "~" (at 127 96.52 0) (effects (font (size 1.27 1.27)) (hide yes)))
  (property "Description" "Unpolarized capacitor, small symbol" (at 127 96.52 0) (effects (font (size 1.27 1.27)) (hide yes)))
  (property "LCSC Part Number" "C1525" (at 127 96.52 0) (effects (font (size 1.27 1.27)) (hide yes)))
  (pin "1")
  (pin "2"))
 (symbol
  (lib_id "Device:C_Small")
  (at 86.36 119.38 0)
  (unit 1)
  (exclude_from_sim no)
  (in_bom yes)
  (on_board yes)
  (dnp no)
  (property "Reference" "C13" (at 79.756 120.904 90) (effects (font (size 1.27 1.27))))
  (property "Value" "0.1 µF" (at 82.296 120.904 90) (effects (font (size 1.27 1.27))))
  (property "Footprint" "Capacitor_SMD:C_0402_1005Metric" (at 86.36 119.38 0) (effects (font (size 1.27 1.27)) (hide yes)))
  (property "Datasheet" "~" (at 86.36 119.38 0) (effects (font (size 1.27 1.27)) (hide yes)))
  (property "Description" "Unpolarized capacitor, small symbol" (at 86.36 119.38 0) (effects (font (size 1.27 1.27)) (hide yes)))
  (property "LCSC Part Number" "C1525" (at 86.36 119.38 0) (effects (font (size 1.27 1.27)) (hide yes)))
  (pin "1")
  (pin "2")))
